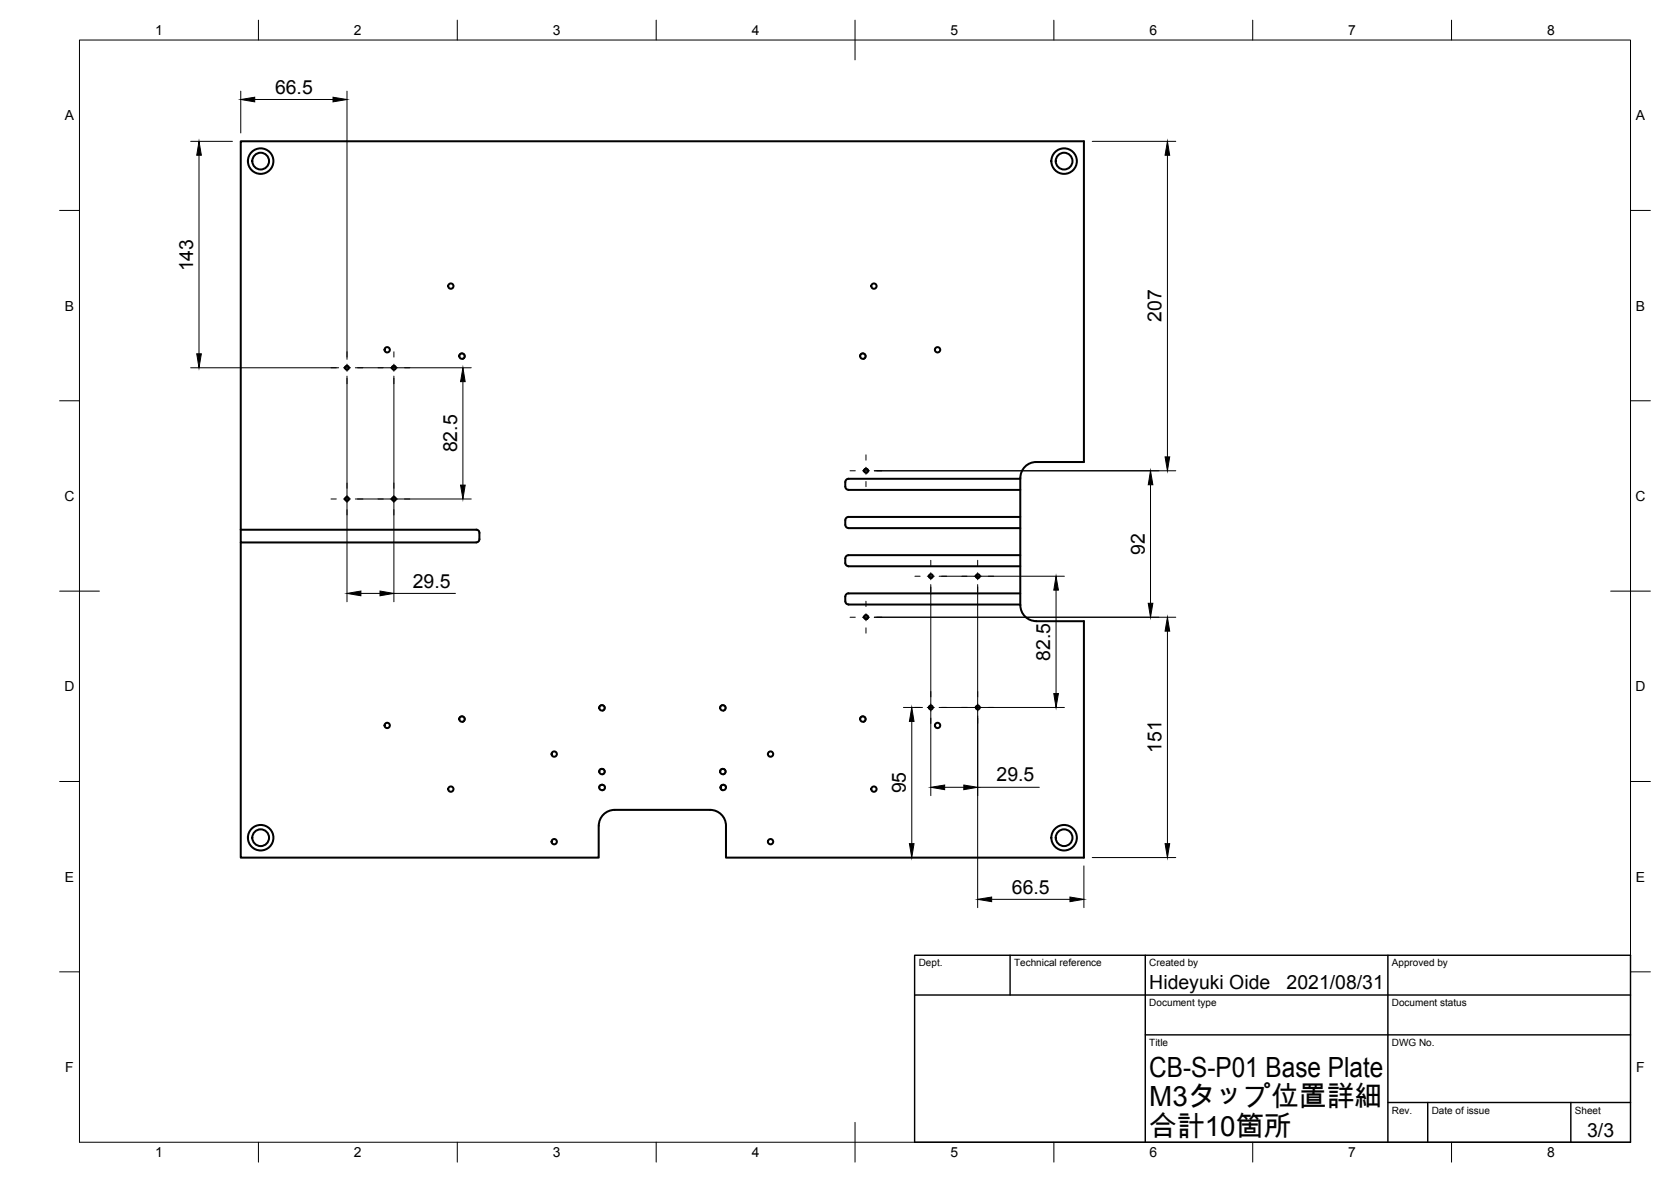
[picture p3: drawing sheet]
<svg xmlns="http://www.w3.org/2000/svg" width="420mm" height="297mm" viewBox="0 0 420 297" stroke-linecap="round" stroke-linejoin="round" font-family="sans-serif">
<g fill="none" stroke="#000" stroke-width=".51">
<path d="M60.5 133.1v-97.6h212v80.6h-11.9a4 4 0 0 0-4.1 4.2v28.8a11.9 11.9 0 0 0 .4 4.6 4 4 0 0 0 3.7 2.4h11.9v59.4h-90v-8a4 4 0 0 0-3.9-4h-24.1M60.5 133.1v3.2h59.2M60.5 136.3v79.2h90v-8a4 4 0 0 1 4-4M60.5 133.1h59.2M119.8 133.1a.79 .79 0 0 1 .7 .8v1.6a.79 .79 0 0 1-.7 .8M212.6 131.9a.79 .79 0 0 0 .7 .8h43.2M213.3 123.1h43.2M256.5 120.3h-43.2a.83 .83 0 0 0-.8 .8l.1 1.2a.79 .79 0 0 0 .7 .8M256.5 139.5h-43.2a.83 .83 0 0 0-.8 .8l.1 1.2a.79 .79 0 0 0 .7 .8h43.2M256.5 129.9h-43.2a.79 .79 0 0 0-.7 .8l-.1 1.2M213.3 151.9h43.2M256.5 149.1h-43.2a.83 .83 0 0 0-.8 .8l.1 1.2a.79 .79 0 0 0 .7 .8"/>
<path d="M151.4 197.2a.67 .67 0 0 1 .7 .7 .67 .67 0 0 1-.7 .7M151.4 197.2a.67 .67 0 0 0-.7 .7 .67 .67 0 0 0 .7 .7"/>
<circle cx="65.5" cy="40.5" r="2.11"/>
<circle cx="65.5" cy="40.5" r="3.2"/>
<circle cx="267.6" cy="40.5" r="2.11"/>
<circle cx="267.6" cy="40.5" r="3.2"/>
<circle cx="113.4" cy="71.9" r=".67"/>
<circle cx="219.7" cy="71.9" r=".67"/>
<circle cx="87.2" cy="92.4" r=".5"/>
<circle cx="97.4" cy="87.9" r=".67"/>
<circle cx="99" cy="92.4" r=".5"/>
<circle cx="116.2" cy="89.5" r=".67"/>
<circle cx="216.9" cy="89.5" r=".67"/>
<circle cx="235.7" cy="87.9" r=".67"/>
<circle cx="217.8" cy="118.3" r=".5"/>
<circle cx="87.2" cy="125.4" r=".5"/>
<circle cx="99" cy="125.4" r=".5"/>
<circle cx="217.8" cy="155.1" r=".5"/>
<circle cx="234.1" cy="144.8" r=".5"/>
<circle cx="245.9" cy="144.8" r=".5"/>
<circle cx="151.4" cy="177.9" r=".67"/>
<circle cx="181.7" cy="177.9" r=".67"/>
<circle cx="234.1" cy="177.8" r=".5"/>
<circle cx="245.9" cy="177.8" r=".5"/>
<circle cx="97.4" cy="182.3" r=".67"/>
<circle cx="113.4" cy="198.3" r=".67"/>
<circle cx="116.2" cy="180.7" r=".67"/>
<circle cx="139.4" cy="189.5" r=".67"/>
<circle cx="151.4" cy="193.9" r=".67"/>
<circle cx="181.7" cy="193.9" r=".67"/>
<circle cx="181.9" cy="197.9" r=".67"/>
<circle cx="193.7" cy="189.5" r=".67"/>
<circle cx="216.9" cy="180.7" r=".67"/>
<circle cx="219.7" cy="198.3" r=".67"/>
<circle cx="235.7" cy="182.3" r=".67"/>
<circle cx="65.5" cy="210.5" r="2.11"/>
<circle cx="65.5" cy="210.5" r="3.2"/>
<circle cx="139.4" cy="211.5" r=".67"/>
<circle cx="193.7" cy="211.5" r=".67"/>
<circle cx="267.6" cy="210.5" r="2.11"/>
<circle cx="267.6" cy="210.5" r="3.2"/>
</g>
<path d="M115.3 89.7a.81 .81 0 0 1 .7-1 .81 .81 0 0 1 1 .7 .81 .81 0 0 1-.7 .9M216.1 89.7a.81 .81 0 0 1 .7-1 .81 .81 0 0 1 1 .7 .81 .81 0 0 1-.7 .9M217.1 118.4a.62 .62 0 0 1 .5-.7 .62 .62 0 0 1 .8 .5 .62 .62 0 0 1-.5 .7M217.1 155.2a.62 .62 0 0 1 .5-.7 .62 .62 0 0 1 .8 .5 .62 .62 0 0 1-.5 .7M150.5 178a.81 .81 0 0 1 .7-.9 .81 .81 0 0 1 1 .7 .81 .81 0 0 1-.7 .9M180.9 178a.81 .81 0 0 1 .7-.9 .81 .81 0 0 1 1 .7 .81 .81 0 0 1-.7 .9M115.3 180.9a.81 .81 0 0 1 .7-1 .81 .81 0 0 1 1 .7 .81 .81 0 0 1-.7 .9M150.5 194a.81 .81 0 0 1 .7-.9 .81 .81 0 0 1 1 .7 .81 .81 0 0 1-.7 .9M150.5 198a.81 .81 0 0 1 .7-.9 .81 .81 0 0 1 1 .7 .81 .81 0 0 1-.7 .9M180.9 194a.81 .81 0 0 1 .7-.9 .81 .81 0 0 1 1 .7 .81 .81 0 0 1-.7 .9M182.7 198a.81 .81 0 0 0-.7-.9 .81 .81 0 0 0-.9 .7 .81 .81 0 0 0 .6 .9M216.1 180.9a.81 .81 0 0 1 .7-1 .81 .81 0 0 1 1 .7 .81 .81 0 0 1-.7 .9" fill="none" stroke="#000" stroke-width=".25"/>
<!-- layer: Border -->
<g fill="none" stroke="#000" stroke-width=".25">
<path d="M20 10.1h390v276.9h-390zM65 5.1v5M115 5.1v5M165 5.1v5M215 5.1v10M265 5.1v5M315 5.1v5M365 5.1v5M15 52.9h5M410 52.9h5M15 100.7h5M410 100.7h5"/>
<path d="M15 148.6h10M405 148.6h10M15 196.4h5M410 196.4h5M15 244.2h5M410 244.2h5M65 287v5M115 287v5M165 287v5M215 282.1v9.9M265 287v5M315 287v5"/>
<path d="M365 287v5"/>
</g>
<!-- layer: TitleBlock -->
<path d="M230 240.1h180v46.9h-180zM230 250h180M254 240.1v9.9M288 240.1v46.9M349 240.1v46.9M288 260.1h122M349 277.1h61M359 277.1v9.9M395 277.1v9.9" fill="none" stroke="#000" stroke-width=".36"/>
<!-- layer: Dimensions -->
<g fill="none" stroke="#000" stroke-width=".25">
<path d="M47.9 35.5h10.5M50 39v49.9M60.5 22.9v10.5M64.1 25h19.6M87.2 22.9v67.4M274.6 35.5h21M293.5 39v75.8M47.9 92.4h37.3M87.2 94.5v56.7M89.3 92.4h29.2M99 94.5v56.7M116.4 95.9v26"/>
<path d="M219.8 118.3h75.8M89.3 125.4h29.2M289.3 121.8v29.8M90.7 149.1h4.8M99 149.1h15.5M219.8 155.1h75.8M234 146.9v53M236.1 144.8h31.5M245.8 146.9v81.2M265.5 148.3v26M293.5 158.6v53.4M227.2 177.8h4.7"/>
<path d="M236.1 177.8h31.5M229.3 181.3v30.7M237.5 197.9h4.8M245.8 197.9h15.5M227.2 215.5h43.2M272.5 217.6v10.5M274.6 215.5h21M249.3 226h19.7"/>
</g>
<g fill="#000" stroke="#000" stroke-width=".25">
<path d="M50 35.5l.6 3.5h-1.1zM60.5 25l3.6-.6v1.2zM83.7 24.4l3.5 .6-3.5 .6zM293.5 35.5l.6 3.5h-1.2zM49.5 88.9h1.1l-.6 3.5zM116.4 92.4l.6 3.5h-1.2zM292.9 114.8h1.2l-.6 3.5zM115.8 121.9h1.2l-.6 3.5zM289.3 118.3l.6 3.5h-1.2zM87.2 149.1l3.5-.6v1.2zM95.5 148.5l3.5 .6-3.5 .6zM265.5 144.8l.6 3.5h-1.1z"/>
<path d="M288.7 151.6h1.2l-.6 3.5zM293.5 155.1l.6 3.5h-1.2zM265 174.3h1.1l-.6 3.5zM229.3 177.8l.5 3.5h-1.1zM234 197.9l3.5-.6v1.1zM242.3 197.3l3.5 .6-3.5 .5zM228.7 212h1.1l-.5 3.5zM292.9 212h1.2l-.6 3.5zM245.8 226l3.5-.6v1.2zM269 225.4l3.5 .6-3.5 .6z"/>
</g>
<!-- layer: Center Lines -->
<g fill="none" stroke="#000" stroke-width=".25">
<path d="M83.2 92.4h1.4M86.4 92.4h1.7M87.2 88.4v1.3M87.2 91.5v1.8M87.2 95.1v1.3M89.9 92.4h1.3M95 92.4h1.4M98.1 92.4h1.8M99 88.4v1.3M99 91.5v1.8M99 95.1v1.3M101.7 92.4h1.3"/>
<path d="M213.7 118.3h1.4M216.9 118.3h1.7M217.7 114.3v1.3M217.7 117.4v1.8M220.4 118.3h1.3M83.2 125.4h1.4M86.4 125.4h1.7M87.2 121.4v1.3M87.2 124.5v1.8M87.2 128.1v1.3M89.9 125.4h1.3M95 125.4h1.4"/>
<path d="M98.1 125.4h1.8M99 121.4v1.3M99 124.5v1.8M99 128.1v1.3M101.7 125.4h1.3M217.7 121v1.3M213.7 155.1h1.4M216.9 155.1h1.7M217.7 151.1v1.3M217.7 154.2v1.8M217.7 157.8v1.3M220.4 155.1h1.3"/>
<path d="M230 144.8h1.4M233.2 144.8h1.7M234 140.8v1.3M234 143.9v1.8M234 147.5v1.3M236.7 144.8h1.3M241.8 144.8h1.4M244.9 144.8h1.8M245.8 140.8v1.3M245.8 143.9v1.8M245.8 147.5v1.3M248.5 144.8h1.4"/>
<path d="M230 177.8h1.4M233.2 177.8h1.7M234 173.8v1.3M234 176.9v1.8M236.7 177.8h1.3M241.8 177.8h1.4M244.9 177.8h1.8M245.8 173.8v1.3M245.8 176.9v1.8M248.5 177.8h1.4M234 180.5v1.3M245.8 180.5v1.3"/>
</g>
<g font-size="7">
<text x="289" y="270.6">CB-S-P01 Base Plate</text>
<text x="289" y="278.1">M3タップ位置詳細</text>
<text x="289" y="285.5">合計10箇所</text>
</g>
<g font-size="4.9">
<text x="69.2" y="23.5">66.5</text>
<text x="48.6" y="68.2" transform="rotate(-90 48.6 68.2)">143</text>
<text x="292.1" y="80.9" transform="rotate(-90 292.1 80.9)">207</text>
<text x="114.9" y="113.7" transform="rotate(-90 114.9 113.7)">82.5</text>
<text x="287.8" y="139.4" transform="rotate(-90 287.8 139.4)">92</text>
<text x="103.8" y="147.7">29.5</text>
<text x="264.1" y="166.1" transform="rotate(-90 264.1 166.1)">82.5</text>
<text x="292.1" y="189.2" transform="rotate(-90 292.1 189.2)">151</text>
<text x="250.6" y="196.4">29.5</text>
<text x="227.8" y="199.4" transform="rotate(-90 227.8 199.4)">95</text>
<text x="254.4" y="224.5">66.5</text>
<text x="289" y="248.5">Hideyuki Oide</text>
<text x="323.5" y="248.5">2021/08/31</text>
<text x="399.1" y="285.7">3/3</text>
</g>
<g font-size="3.5">
<text x="39" y="8.8">1</text>
<text x="89" y="8.8">2</text>
<text x="139" y="8.8">3</text>
<text x="189" y="8.8">4</text>
<text x="239" y="8.8">5</text>
<text x="289" y="8.8">6</text>
<text x="339" y="8.8">7</text>
<text x="389" y="8.8">8</text>
<text x="16.3" y="30.2">A</text>
<text x="411.3" y="30.2">A</text>
<text x="16.3" y="78">B</text>
<text x="411.3" y="78">B</text>
<text x="16.2" y="125.9">C</text>
<text x="411.2" y="125.9">C</text>
<text x="16.2" y="173.7">D</text>
<text x="411.2" y="173.7">D</text>
<text x="16.3" y="221.6">E</text>
<text x="411.3" y="221.6">E</text>
<text x="16.4" y="269.4">F</text>
<text x="411.4" y="269.4">F</text>
<text x="39" y="290.8">1</text>
<text x="89" y="290.8">2</text>
<text x="139" y="290.8">3</text>
<text x="189" y="290.8">4</text>
<text x="239" y="290.8">5</text>
<text x="289" y="290.8">6</text>
<text x="339" y="290.8">7</text>
<text x="389" y="290.8">8</text>
</g>
<g font-size="2.5">
<text x="231" y="242.9">Dept.</text>
<text x="255" y="242.9">Technical reference</text>
<text x="289" y="242.9">Created by</text>
<text x="350" y="242.9">Approved by</text>
<text x="289" y="252.8">Document type</text>
<text x="350" y="252.8">Document status</text>
<text x="289" y="262.9">Title</text>
<text x="350" y="262.9">DWG No.</text>
<text x="350" y="279.9">Rev.</text>
<text x="360" y="279.9">Date of issue</text>
<text x="396" y="279.9">Sheet</text>
</g>
</svg>
